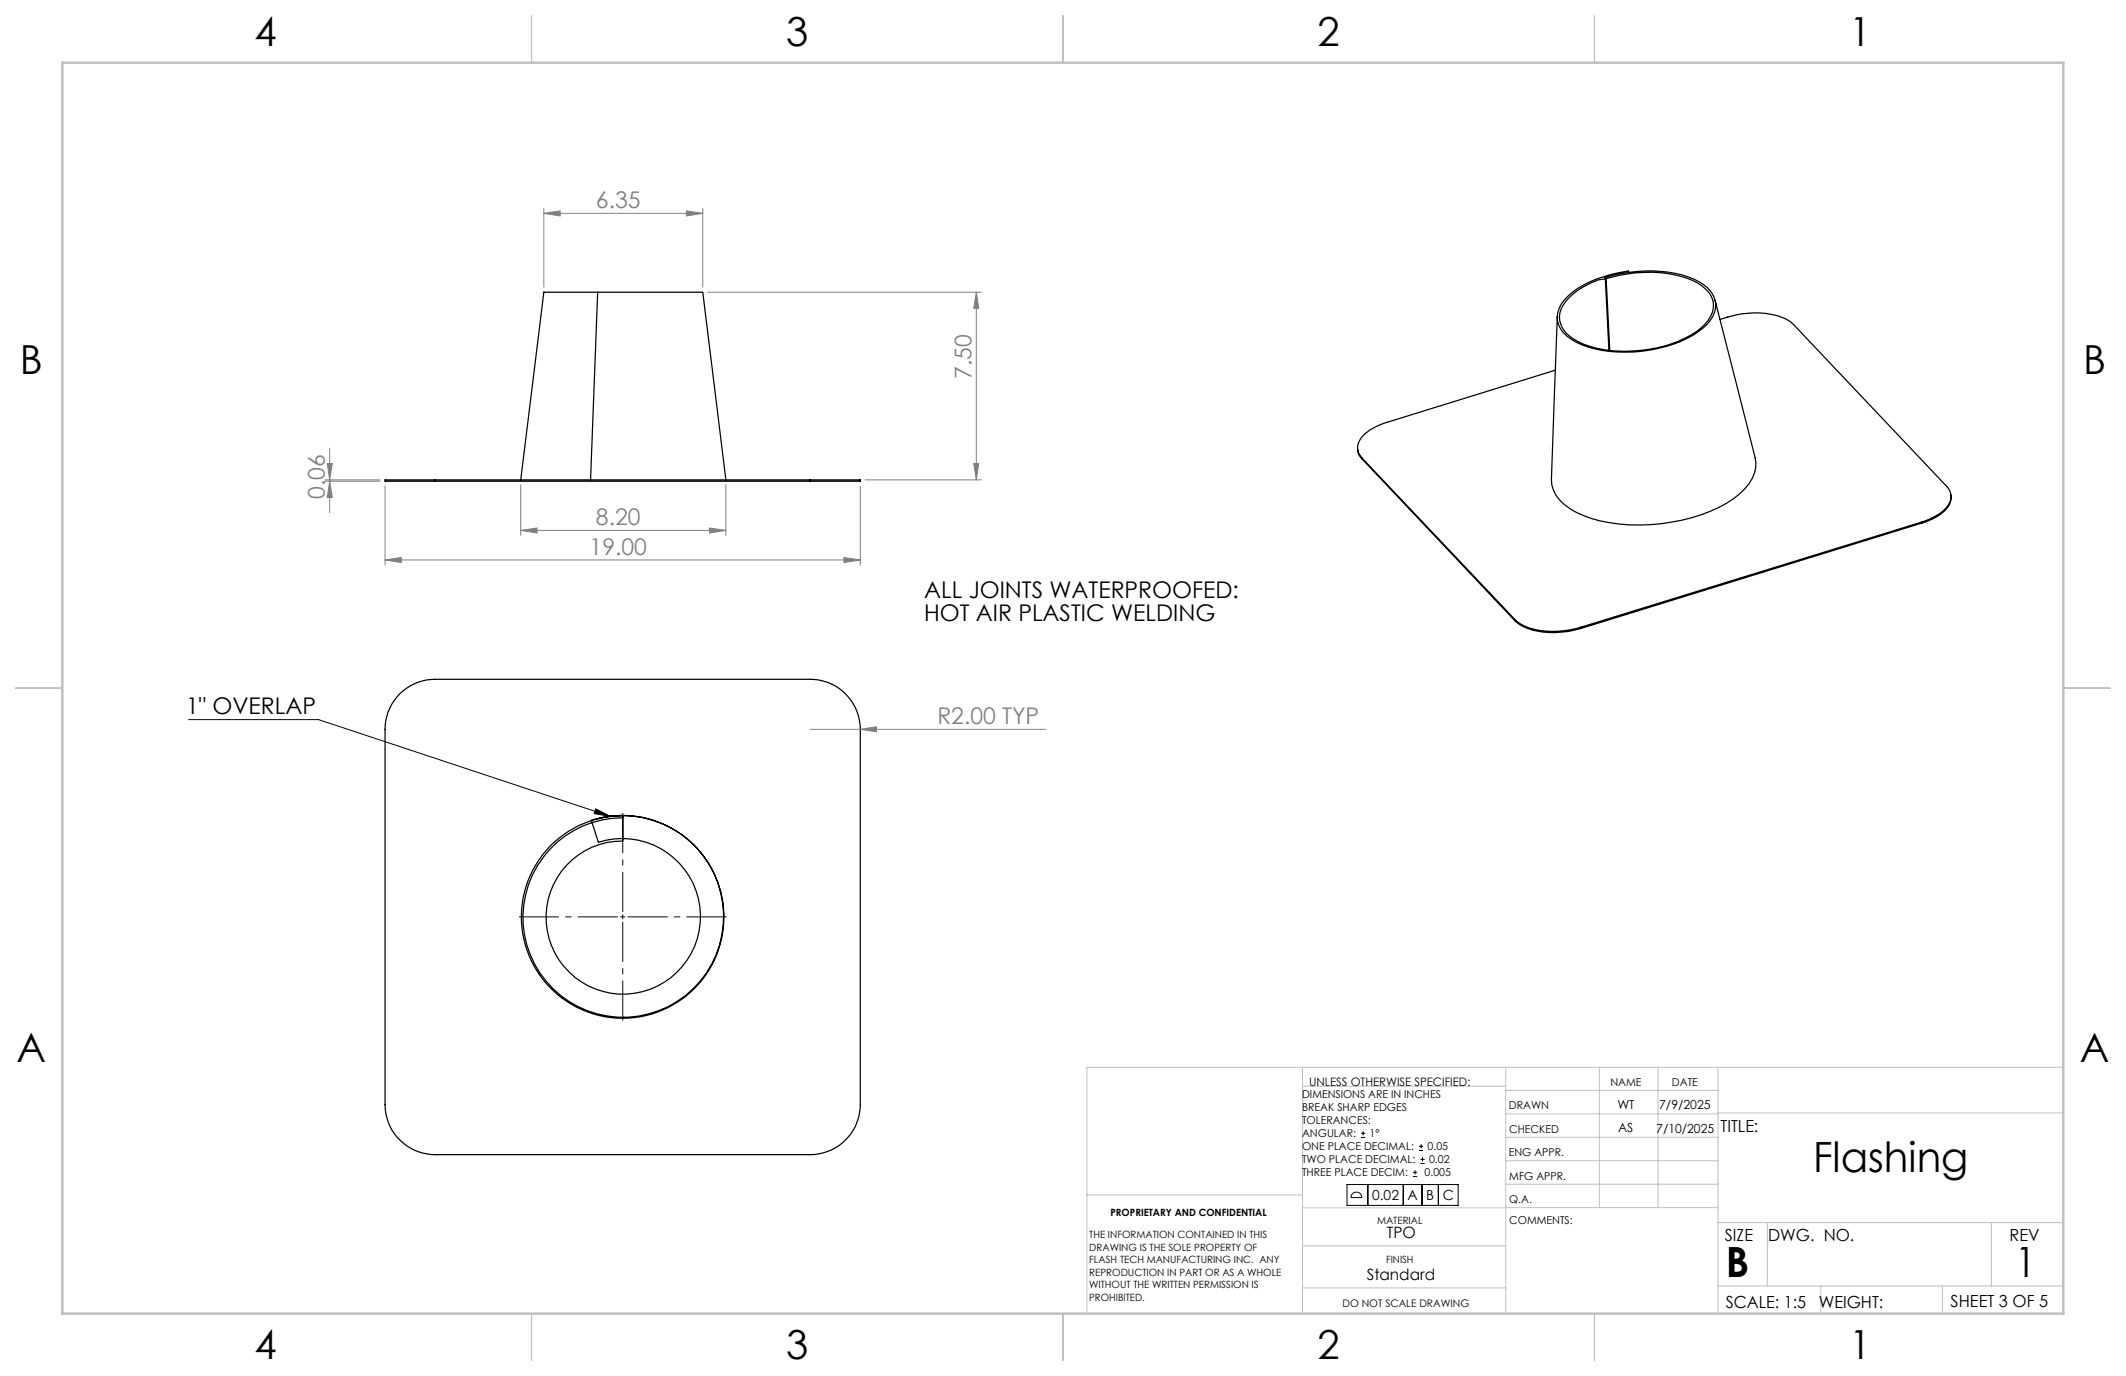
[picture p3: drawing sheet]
<svg xmlns="http://www.w3.org/2000/svg" width="432mm" height="279mm" viewBox="0 0 432 279" stroke-linecap="round" stroke-linejoin="round" font-family="sans-serif">
<g fill="none" stroke="#000" stroke-width=".25">
<path d="M110.5 59.3l-4.7 38.1M110.5 59.3h10.8M142.7 59.3h-21.3l-1.5 38.1M142.7 59.3l4.7 38.1M326 56.4l.2 .2a13.3 13.3 0 0 0-6.4 2.8 7.1 7.1 0 0 0-3.1 4.9 5.7 5.7 0 0 0 3.8 5.1 24.2 24.2 0 0 0 14.5 1.5 21.8 21.8 0 0 0 10.5-4.3 5.8 5.8 0 0 0 2.4-5.7 7.6 7.6 0 0 0-5.3-4.4 27 27 0 0 0-16.4 .1M326 56.3l.2 .3M326 56.3l.8 14.8M326.2 56.6l.8 14.6M330.8 55.3l-.1-.3a23.2 23.2 0 0 0-12.2 5.1 5.1 5.1 0 0 0-1 7.5 15 15 0 0 0 9.4 3.8 29.6 29.6 0 0 0 16.9-3.3 9.2 9.2 0 0 0 4.5-4.8 5.2 5.2 0 0 0-3.1-6 23.8 23.8 0 0 0-14.5-2l-1.6 .3-3.1 .7M315.9 75.2l-34.2 10.6a8.9 8.9 0 0 0-5.6 3.7 2.89 2.89 0 0 0 .5 3.5M348.3 61l8.2 32a6.9 6.9 0 0 1-2.2 6.3 25.3 25.3 0 0 1-12.8 6.4 35 35 0 0 1-19.9-1 10.2 10.2 0 0 1-6.1-5.2l-.3-1.1-.1-1.1 1.2-33M349.4 64.9a17.6 17.6 0 0 1 13.5 0l1.4 1 31.1 32.9a2.99 2.99 0 0 1-.1 4.4 11.7 11.7 0 0 1-5 2.8"/>
<path d="M88.4 97.4h-10.2v.3h10.2M88.4 97.4v.3M88.4 97.4h76.2M88.4 97.7h76.2M164.6 97.4h10.1v.3h-10.1M164.6 97.4v.3M275.7 91.2l.1 .3a2.75 2.75 0 0 0 .8 1.7M276.6 93l31.1 32.8M276.6 93v.2M276.6 93.2l31.1 32.9M390.3 106l-69.2 21.4M390.3 106v.2"/>
<path d="M390.3 106.2l-69.2 21.4M396.3 100.5a3.8 3.8 0 0 1-1.9 3.7l-1.8 1.1-2.3 .9M307.7 126.1a11.5 11.5 0 0 0 8.2 2.3l2.7-.2 2.5-.6M307.7 125.8a11.4 11.4 0 0 0 8.2 2.4l2.7-.2 2.5-.6M307.7 125.8v.3M321.1 127.4v.2M81.2 140.9a10.2 10.2 0 0 1 7.2-3h76.2a10.2 10.2 0 0 1 10.1 10.2v76.2a10.2 10.2 0 0 1-10.1 10.2h-76.2a10.2 10.2 0 0 1-10.2-10.2v-76.2a10 10 0 0 1 3-7.2zM120.1 166.7l1.4 4.3a15.8 15.8 0 0 1 20.5 17.7 15.8 15.8 0 0 1-25.2 9.8 15.5 15.5 0 0 1-5-17.3 15.5 15.5 0 0 1 14.7-10.4M121.4 166.3l3-.6 2.1-.1v5.2M126.5 166.1a20.3 20.3 0 0 0-17.8 29.9 20.3 20.3 0 0 0 34.8 1.6 20.6 20.6 0 0 0-.7-23.9 20.6 20.6 0 0 0-22.7-7.2M126.5 170.3v.5"/>
<circle cx="126.5" cy="186.2" r="20.6"/>
</g>
<path d="M164.6 148.1h47.7M174.7 148.1l3.3-.5v1z" fill="none" stroke="#808080" stroke-width=".2"/>
<g fill="none" stroke="#c0c0c0" stroke-width=".2">
<path d="M264.5 216.7v49.9M305.8 216.7v49.9M324.8 216.7v28.5M336.8 216.7v28.5M348.9 216.7v49.9M419 216.7h-198.2v49.9M264.5 220.6h41.3M305.8 230.9h43.1M305.8 226.2h43.1M305.8 221.4h43.1M305.8 235.7h43.1M348.9 226h70.1"/>
<path d="M220.8 242.6h43.7M264.5 253h41.3M264.5 245.3h41.5M305.8 240.5h43.1M306 245.2h42.9M348.9 248.2h70.1M359 248.2v12.9M404.5 248.2v12.9M264.5 261.5h41.3M348.9 261.1h70.1M369.8 261.1v5.5M394.5 261.1v5.5"/>
</g>
<path d="M107.9 3.2v9.5M215.9 3.2v9.5M323.8 3.2v9.5M3.1 139.7h9.6M419.1 139.7h9.5M107.9 266.7v9.6M215.9 266.7v9.6M323.8 266.7v9.6" fill="none" stroke="#c0c0c0" stroke-width=".25"/>
<path d="M12.7 12.7h406.4v254h-406.4z" fill="none" stroke="#c0c0c0" stroke-width=".5"/>
<path d="M174.7 148.1l3.3-.5v1z" fill="#808080"/>
<path d="M38.3 146.1h26.4l59.3 19.7M121 164.3l3 1.5-3.3-.6z" fill="none" stroke="#000" stroke-width=".2"/>
<path d="M126.5 186.2v-.5M126.5 186.2h-.5M126.5 186.2v.5M126.5 186.2h.5" fill="none" stroke="#000" stroke-width=".2" stroke-dasharray="15.2 1.3 1.3 1.3" stroke-linecap="butt"/>
<path d="M125.5 186.2h-20.1M126.5 185.2v-20.1M126.5 187.2v20M127.5 186.2h20.1" fill="none" stroke="#000" stroke-width=".2" stroke-dasharray="15.2 1.3 1.3 1.3" stroke-dashoffset="7.1" stroke-linecap="butt"/>
<path d="M121 164.3l3 1.5-3.3-.6z" fill="#000"/>
<path d="M78.2 98.7v16M174.7 98.7v16M78.2 113.7h96.5M171.4 113.2l3.3 .5-3.3 .5z" fill="none" stroke="#808080" stroke-width=".2"/>
<path d="M171.4 113.2l3.3 .5-3.3 .5z" fill="#808080"/>
<path d="M78.2 113.7l3.3-.5v1z" fill="none" stroke="#808080" stroke-width=".2"/>
<path d="M78.2 113.7l3.3-.5v1z" fill="#808080"/>
<path d="M143.7 59.3h55.6M198.3 59.3v38.1M175.7 97.4h23.6M197.8 94.1h1l-.5 3.3z" fill="none" stroke="#808080" stroke-width=".2"/>
<path d="M197.8 94.1h1l-.5 3.3z" fill="#808080"/>
<path d="M198.3 59.3l.5 3.3h-1z" fill="none" stroke="#808080" stroke-width=".2"/>
<path d="M198.3 59.3l.5 3.3h-1z" fill="#808080"/>
<path d="M110.5 42.3v16M110.5 43.3h32.2M139.4 42.8l3.3 .5-3.3 .6zM142.7 42.3v16" fill="none" stroke="#808080" stroke-width=".2"/>
<path d="M139.4 42.8l3.3 .5-3.3 .6z" fill="#808080"/>
<path d="M110.5 43.3l3.3-.5v1.1z" fill="none" stroke="#808080" stroke-width=".2"/>
<path d="M110.5 43.3l3.3-.5v1.1z" fill="#808080"/>
<path d="M105.8 98.4v10.3M147.4 98.4v10.3M105.8 107.7l3.3-.5v1zM105.8 107.7h41.6" fill="none" stroke="#808080" stroke-width=".2"/>
<path d="M105.8 107.7l3.3-.5v1z" fill="#808080"/>
<path d="M144.1 107.2l3.3 .5-3.3 .5z" fill="none" stroke="#808080" stroke-width=".2"/>
<path d="M144.1 107.2l3.3 .5-3.3 .5z" fill="#808080"/>
<path d="M66 97.7h11.2M66 97.4h11.2M67 97.7l.5 3.3h-1zM67 91v13.1" fill="none" stroke="#808080" stroke-width=".2"/>
<path d="M67 97.7l.5 3.3h-1z" fill="#808080"/>
<path d="M66.5 94.1h1l-.5 3.3z" fill="none" stroke="#808080" stroke-width=".2"/>
<path d="M66.5 94.1h1l-.5 3.3z" fill="#808080"/>
<g fill="none" stroke="#000" stroke-width=".2">
<path d="M276.4 231h.9M276.4 230.1h.9M276.9 229.7v.8M287 238.9h.8M287 238.1h.8M287.4 237.6v.9M288.2 233.6h.8M288.2 232.8h.8M288.5 236.3h.8M288.5 235.4h.8M288.6 232.3v.9M288.9 235v.8"/>
<path d="M273.6 240.5h22.6v4.3h-22.6zM274.8 242.3a1.12 1.12 0 0 1 1.8 .9h-2.2l.1-.5zM277.8 240.5v4.3M285 240.5v4.3M288.8 240.5v4.3M292.1 240.5v4.3"/>
</g>
<g font-size="8.5">
<text x="368.2" y="238">Flashing</text>
<text x="350.5" y="259.3">B</text>
<text x="409.3" y="259.2">1</text>
</g>
<g font-size="8.1">
<text x="51.7" y="9.3">4</text>
<text x="159.7" y="9.3">3</text>
<text x="267.6" y="9.3">2</text>
<text x="375.6" y="9.3">1</text>
<text x="4" y="76">B</text>
<text x="423.1" y="76">B</text>
<text x="3.3" y="215.7">A</text>
<text x="422.4" y="215.7">A</text>
<text x="51.7" y="276">4</text>
<text x="159.7" y="276">3</text>
<text x="267.6" y="276">2</text>
<text x="375.6" y="276">1</text>
</g>
<g font-size="4.7" fill="#808080">
<text x="121" y="42.3">6.35</text>
<text x="197.3" y="76.9" transform="rotate(-90 197.3 76.9)">7.50</text>
<text x="66" y="101.3" transform="rotate(-90 66 101.3)">0.06</text>
<text x="121" y="106.7">8.20</text>
<text x="119.8" y="112.7">19.00</text>
<text x="190.4" y="147.1">R2.00 TYP</text>
</g>
<g font-size="4.7">
<text x="187.7" y="121.5">ALL JOINTS WATERPROOFED:</text>
<text x="187.7" y="126">HOT AIR PLASTIC WELDING</text>
<text x="37.8" y="145.1">1&quot; OVERLAP</text>
</g>
<g font-size="3.4">
<text x="349.4" y="229.9">TITLE:</text>
<text x="350.3" y="251.9">SIZE</text>
<text x="359.1" y="251.9">DWG. NO.</text>
<text x="408.1" y="252">REV</text>
<text x="350.5" y="265.5">SCALE: 1:5</text>
<text x="369.4" y="265.6">WEIGHT:</text>
<text x="396.2" y="265.5">SHEET 3 OF 5</text>
</g>
<g font-size="3.2">
<text x="281.7" y="251.5">TPO</text>
<text x="277.6" y="259.9">Standard</text>
</g>
<g font-size="2.8">
<text x="278.7" y="243.7">0.02</text>
<text x="285.9" y="243.7">A</text>
<text x="289.7" y="243.7">B</text>
<text x="293" y="243.7">C</text>
</g>
<g font-size="2.5">
<text x="328.5" y="225.1">WT</text>
<text x="337" y="225.2">7/9/2025</text>
<text x="328.6" y="229.9">AS</text>
<text x="336.4" y="230">7/10/2025</text>
</g>
<text font-size="2.4" x="265.9" y="220.5">UNLESS OTHERWISE SPECIFIED:</text>
<g font-size="2.2">
<text x="327.1" y="220.4">NAME</text>
<text x="339.6" y="220.5">DATE</text>
<text x="264.5" y="223">DIMENSIONS ARE IN INCHES</text>
<text x="264.5" y="225.6">BREAK SHARP EDGES</text>
<text x="306.4" y="225.2">DRAWN</text>
<text x="264.5" y="228.3">TOLERANCES:</text>
<text x="264.5" y="230.9">ANGULAR:</text>
<text x="264.5" y="233.6">ONE PLACE DECIMAL:</text>
<text x="278.2" y="230.9">1°</text>
<text x="290" y="233.6">0.05</text>
<text x="306.5" y="230.1">CHECKED</text>
<text x="264.5" y="236.2">TWO PLACE DECIMAL:</text>
<text x="264.5" y="238.9">THREE PLACE DECIM:</text>
<text x="289.3" y="238.9">0.005</text>
<text x="290.2" y="236.2">0.02</text>
<text x="306.4" y="234.8">ENG APPR.</text>
<text x="306.6" y="239.5">MFG APPR.</text>
<text x="306.5" y="244.2">Q.A.</text>
<text x="306.5" y="248.5">COMMENTS:</text>
</g>
<text font-size="2.1" x="272.6" y="265.5">DO NOT SCALE DRAWING</text>
<g font-size="2">
<text x="221.2" y="251.5">THE INFORMATION CONTAINED IN THIS</text>
<text x="225.5" y="246.9">PROPRIETARY AND CONFIDENTIAL</text>
<text x="279.7" y="248.5">MATERIAL</text>
<text x="221.2" y="254">DRAWING IS THE SOLE PROPERTY OF</text>
<text x="221.2" y="256.5">FLASH TECH MANUFACTURING INC. ANY</text>
<text x="281.5" y="256.5">FINISH</text>
<text x="221.2" y="259">REPRODUCTION IN PART OR AS A WHOLE</text>
<text x="221.2" y="261.6">WITHOUT THE WRITTEN PERMISSION IS</text>
<text x="221.2" y="264.1">PROHIBITED.</text>
</g>
</svg>
